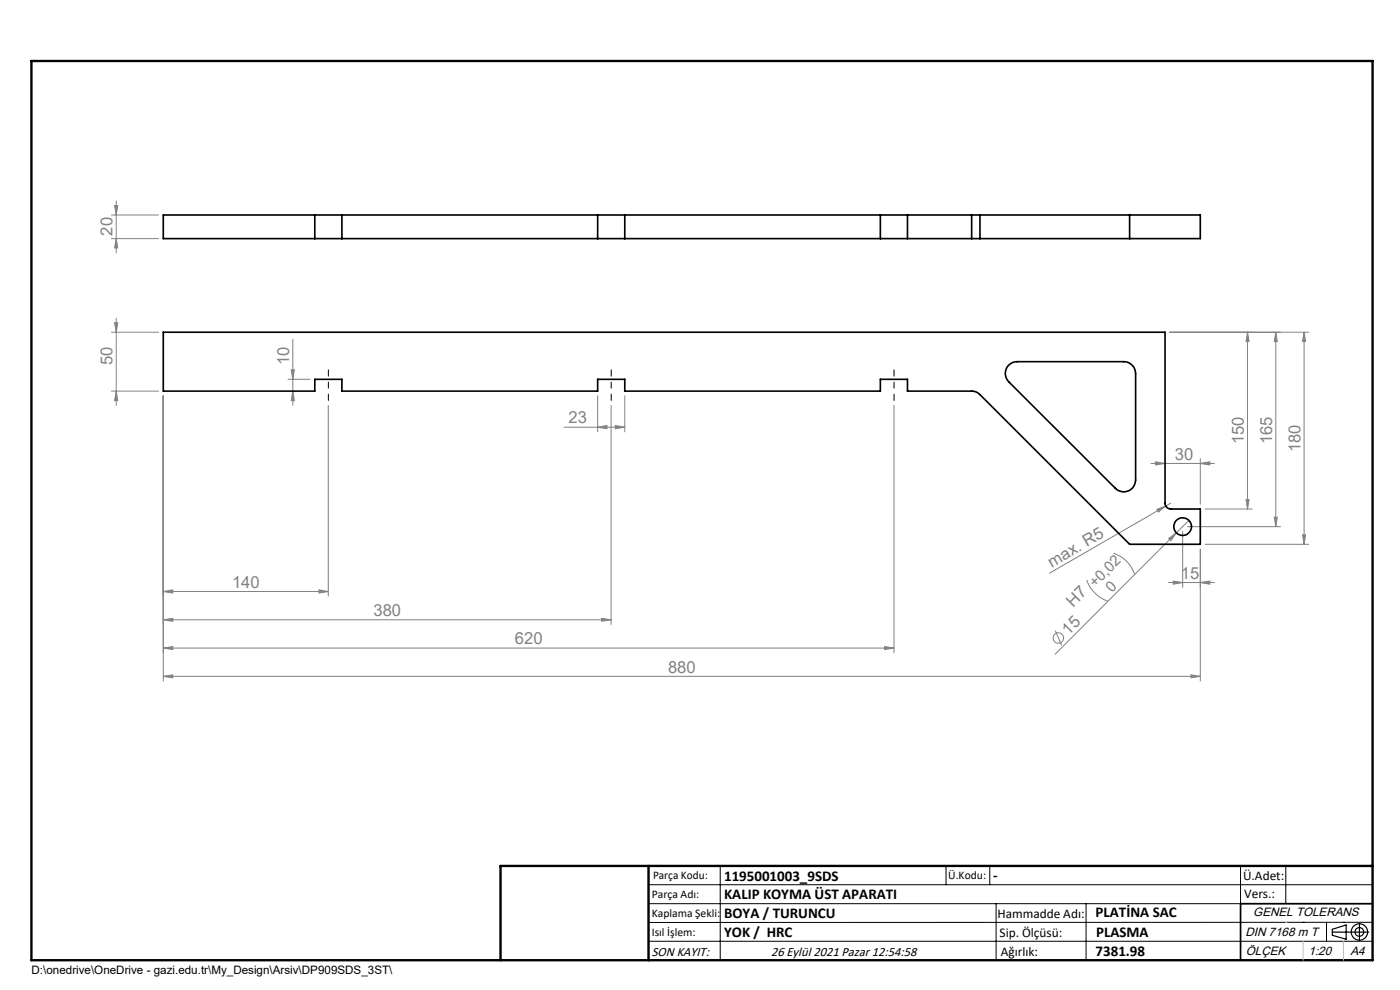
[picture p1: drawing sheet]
<svg xmlns="http://www.w3.org/2000/svg" width="297mm" height="210mm" viewBox="0 0 297 210" stroke-linecap="round" stroke-linejoin="round" font-family="sans-serif">
<g fill="none" stroke="#808080" stroke-width=".21">
<path d="M23.6 45.6h10.1M23.6 50.6h10.1M24.3 43.6h.7l-.3 2zM24.7 42.6v11M24.7 50.6l.3 2h-.7zM23.6 70.5h10.1M24.3 68.5h.7l-.3 2zM24.7 67.5v18.5M61.8 78.4h.6l-.3 2.1zM62.1 72v14M248.1 70.5h29.5M264.7 70.5l.3 2h-.7z"/>
<path d="M264.7 70.5v37.5M270.7 70.5l.3 2h-.7zM270.7 70.5v41.2M276.6 70.5l.4 2h-.7zM276.6 70.5v45M23.6 83h10.1M24.7 83l.3 2h-.7zM34.6 84v60.5M61.1 80.5h4.7M62.1 83l.3 2h-.6zM69.6 86v40.5M119.6 90.6h12.9"/>
<path d="M126.8 90.6l2-.3v.6zM126.8 84v7.6M129.6 86v46.5M130.5 90.3l2 .3-2 .3zM132.5 84v7.6M189.7 86v52.5M244.2 98.3h13.4M245.1 98l2.1 .3-2.1 .3zM254.6 98.3l2-.3v.6zM254.6 97.3v9.7M236.2 117.4a7.1 7.1 0 0 1 4.5 4.4M245.4 108l1.9-.7-1.6 1.3z"/>
<path d="M247.9 114.2l1.7-1.2-1.2 1.7zM248.4 106.7l-25.8 14.9M249.6 113l-25.8 25.8M250.9 112.7v11.9M251.9 111.7h19.7M252.2 110.4l-2.6 2.6M254.6 116.5v28M255.7 108h9.9M255.7 115.5h21.9M264.3 106h.7l-.3 2zM270.3 109.7h.7l-.3 2zM276.3 113.4h.7l-.4 2.1z"/>
<path d="M34.6 125.5l2.1-.4v.7zM34.6 131.5l2.1-.3v.6zM34.6 137.5l2.1-.3v.6zM34.6 125.5h35M34.6 131.5h95M34.6 137.5h155.1M67.7 125.1l1.9 .4-1.9 .3zM127.6 131.2l2 .3-2 .3zM187.6 137.2l2.1 .3-2.1 .3zM223.9 133.8l1.3 3.1M230.5 123a7.3 7.3 0 0 0 4.5 4.5M247.9 123.6h9.7"/>
<path d="M248.9 123.3l2 .3-2 .3zM254.6 123.6l2-.3v.6zM34.6 143.5l2.1-.4v.7zM34.6 143.5h220M252.7 143.1l1.9 .4-1.9 .3z"/>
<circle cx="224.5" cy="135.3" r="1.1"/>
</g>
<g fill="none" stroke="#000" stroke-width=".25">
<path d="M282.6 197.7h7.8M282.6 197.1l3-.9v3l-3-.8zM288.4 195.8v3.8M106.2 203.7h185"/>
<circle cx="288.4" cy="197.7" r="1.74"/>
<circle cx="288.4" cy="197.7" r=".93"/>
</g>
<path d="M69.7 78.4v6.5M129.7 78.4v6.5M189.7 78.4v6.5" fill="none" stroke="#000" stroke-width=".21" stroke-dasharray="15.2 1.3 1.3 1.3" stroke-dashoffset="13.9"/>
<g fill="none" stroke="#000" stroke-width=".21">
<path d="M137.6 187.7h153.6M137.6 191.7h153.6M137.6 199.7h153.6M152.8 183.7v20M200.7 183.7v4M210 183.7v4M211.3 191.7v12M230.4 191.7v12M263.2 183.7v20M272.8 183.7v8M276.4 195.6h.1M281.4 195.6v4.1"/>
<path d="M285 195.6h.1M291.2 195.6l-153.6 .1"/>
</g>
<path d="M291.2 191.7h-28v12" fill="none" stroke="#000" stroke-width=".35"/>
<path d="M6.7 12.9h284.5v190.8h-284.5zM137.6 183.7v20M291.2 183.7h-185v20" fill="none" stroke="#000" stroke-width=".5"/>
<path d="M276.4 199.7v4M285 199.7v4" fill="none" stroke="#c0c0c0" stroke-width=".21"/>
<path d="M272.8 195.6h.1" fill="none" stroke="#c0c0c0" stroke-width=".25"/>
<g fill="#808080">
<path d="M245.4 108l1.9-.7-1.6 1.3z"/>
<path d="M247.9 114.2l1.7-1.2-1.2 1.7z"/>
<path d="M130.5 90.3l2 .3-2 .3zM126.8 90.6l2-.3v.6z"/>
<path d="M34.6 125.5l2.1-.4v.7zM67.7 125.1l1.9 .4-1.9 .3zM34.6 131.5l2.1-.3v.6zM127.6 131.2l2 .3-2 .3zM34.6 137.5l2.1-.3v.6zM187.6 137.2l2.1 .3-2.1 .3zM34.6 143.5l2.1-.4v.7zM252.7 143.1l1.9 .4-1.9 .3z"/>
<path d="M245.1 98l2.1 .3-2.1 .3zM254.6 98.3l2-.3v.6z"/>
<path d="M248.9 123.3l2 .3-2 .3zM254.6 123.6l2-.3v.6z"/>
<path d="M276.3 113.4h.7l-.4 2.1zM276.6 70.5l.4 2h-.7z"/>
<path d="M61.8 78.4h.6l-.3 2.1zM62.1 83l.3 2h-.6zM24.3 68.5h.7l-.3 2zM24.7 83l.3 2h-.7zM270.7 70.5l.3 2h-.7zM270.3 109.7h.7l-.3 2zM264.7 70.5l.3 2h-.7zM264.3 106h.7l-.3 2zM24.3 43.6h.7l-.3 2zM24.7 50.6l.3 2h-.7z"/>
</g>
<g fill="none" stroke="#000" stroke-width=".35">
<path d="M66.8 45.6v5M72.5 45.6v5M126.8 45.6v5M132.5 45.6v5M186.8 45.6v5M192.5 45.6v5M206.1 45.6h1.8M206.1 50.6h1.8M206.1 45.6h-171.5v5h171.5M206.1 45.6v5M207.9 45.6h46.7v5h-46.7M207.9 45.6v5"/>
<path d="M239.6 45.6v5M34.6 70.5h212.6v36.2a1.26 1.26 0 0 0 1.2 1.3h6.2v7.5h-15l-31.7-31.8a2.32 2.32 0 0 0-1.8-.7h-13.6v-2.5h-5.7v2.5h-54.3v-2.5h-5.7v2.5h-54.3v-2.5h-5.7v2.5h-32.2zM214 77.5a2.32 2.32 0 0 1 1.8-.8h22.6a2.53 2.53 0 0 1 2.5 2.5v22.6a2.51 2.51 0 0 1-1.5 2.3 2.51 2.51 0 0 1-2.8-.5l-22.6-22.6a2.47 2.47 0 0 1 0-3.5z"/>
<circle cx="250.9" cy="111.7" r="1.88"/>
</g>
<g font-size="3.5" fill="#808080">
<text x="23.9" y="50" transform="rotate(-90 23.9 50)">20</text>
<text x="23.9" y="77.5" transform="rotate(-90 23.9 77.5)">50</text>
<text x="61.3" y="77.5" transform="rotate(-90 61.3 77.5)">10</text>
<text x="120.6" y="89.8">23</text>
<text x="263.9" y="94.2" transform="rotate(-90 263.9 94.2)">150</text>
<text x="269.9" y="94.2" transform="rotate(-90 269.9 94.2)">165</text>
<text x="275.9" y="95.9" transform="rotate(-90 275.9 95.9)">180</text>
<text x="249.3" y="97.5">30</text>
<text x="49.2" y="124.7">140</text>
<text x="223.1" y="120.4" transform="rotate(-30 223.1 120.4)">max. R5</text>
<text x="250.5" y="122.8">15</text>
<text x="79.2" y="130.7">380</text>
<text x="227.6" y="128.9" transform="rotate(-45 227.6 128.9)">H7 +0,02</text>
<text x="109.2" y="136.7">620</text>
<text x="226.7" y="134.9" transform="rotate(-45 226.7 134.9)">15</text>
<text x="141.7" y="142.7">880</text>
</g>
<text font-size="3.2" fill="#808080" x="235.9" y="125.7" transform="rotate(-45 235.9 125.7)">0</text>
<g font-size="3.2">
<text x="153.6" y="186.8">1195001003_9SDS</text>
<text x="153.6" y="190.8">KALIP KOYMA ÜST APARATI</text>
<text x="210.7" y="186.6">-</text>
<text x="153.6" y="194.8">BOYA / TURUNCU</text>
<text x="232.4" y="194.5">PLATİNA SAC</text>
<text x="153.6" y="198.8">YOK / HRC</text>
<text x="232.4" y="202.8">7381.98</text>
<text x="232.5" y="198.8">PLASMA</text>
</g>
<g font-size="2.8">
<text x="263.7" y="186.7">Ü.Adet:</text>
<text x="263.9" y="190.5">Vers.:</text>
<text x="211.6" y="194.8">Hammadde Adı:</text>
<text x="138.3" y="202.8">SON KAYIT:</text>
<text x="163.6" y="202.8">26 Eylül 2021 Pazar 12:54:58</text>
<text x="212.1" y="198.7">Sip. Ölçüsü:</text>
<text x="212.3" y="202.7">Ağırlık:</text>
</g>
<g font-size="2.6">
<text x="265.9" y="194.4">GENEL TOLERANS</text>
<text x="264.2" y="198.5">DIN 7168 m T</text>
<text x="264.3" y="202.6">ÖLÇEK</text>
<text x="277.6" y="202.6">1:20</text>
<text x="286.5" y="202.6">A4</text>
</g>
<g font-size="2.5">
<text x="138.3" y="190.5">Parça Adı:</text>
<text x="138.5" y="186.5">Parça Kodu:</text>
<text x="201.2" y="186.5">Ü.Kodu:</text>
<text x="138.3" y="194.5">Kaplama Şekli:</text>
<text x="138.3" y="198.6">Isıl İşlem:</text>
<text x="6.7" y="206.7">D:\onedrive\OneDrive - gazi.edu.tr\My_Design\Arsiv\DP909SDS_3ST\</text>
</g>
</svg>
